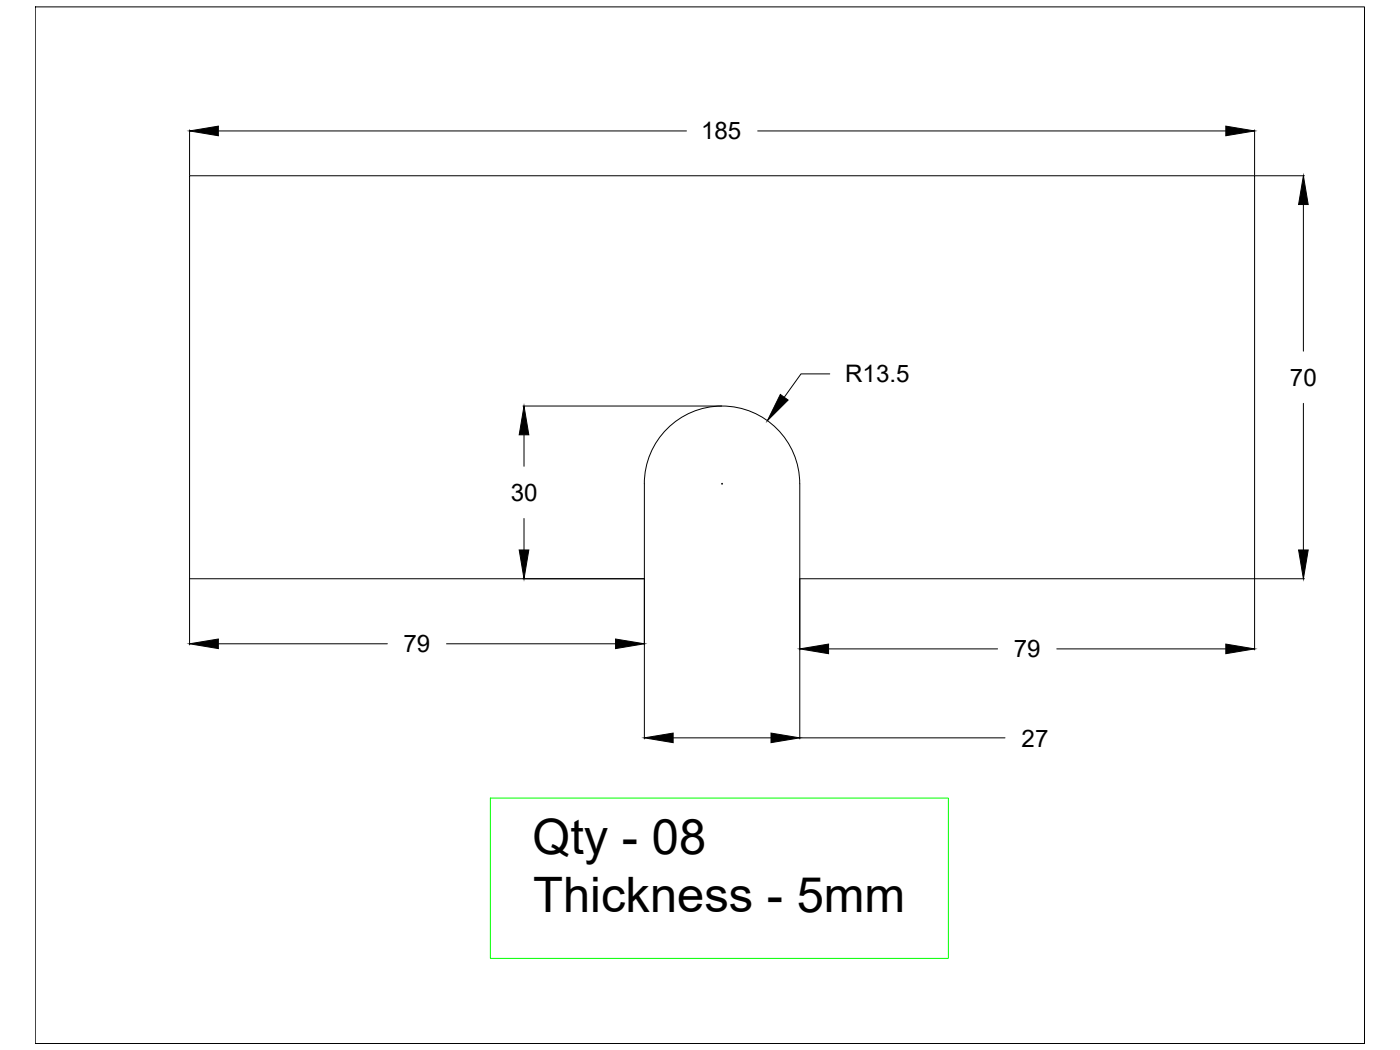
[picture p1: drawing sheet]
<svg xmlns="http://www.w3.org/2000/svg" width="1219mm" height="914mm" viewBox="0 0 1219 914" stroke-linecap="round" stroke-linejoin="round" font-family="sans-serif">
<!-- layer: 0 -->
<g fill="none" stroke="#000" stroke-width=".87">
<path d="M31 6h1157v903h-1157zM165 113v40M190 114h408M660 114h408M1093 113v40M165 153h928v351h-397v-83a68 68 0 0 0-67-67 68 68 0 0 0-68 67v83h-396zM1093 153h43M1135 178v128M723 326h-25l-15 20M455 354h174M1135 351v128M456 379v27"/>
<path d="M628 421h1M629 421v1M456 452v27M165 504v58M561 504v139M696 504v139M1093 504v62M1093 504h43M190 561h147M389 561h147M722 565h147M920 565h148"/>
<path d="M586 643h85M696 643h179"/>
</g>
<g fill="#000" stroke="#000" stroke-width=".87">
<path d="M165 114l25-4v8zM1068 110l25 4-25 4zM1135 153l4 25h-8zM680 344l6 4-18 18zM456 354l5 25h-9zM452 479h9l-5 25zM1131 479h8l-4 25zM165 561l25-5v9zM536 556l25 5-25 4zM696 565l26-4v8zM1068 561l25 4-25 4zM561 643l25-5v9z"/>
<path d="M671 638l25 5-25 4z"/>
</g>
<path d="M427 695h399v140h-399z" fill="none" stroke="#0f0" stroke-width=".87"/>
<g font-size="42.6">
<text x="464" y="744">Qty - 08</text>
<text x="464" y="795">Thickness - 5mm</text>
</g>
<g font-size="21">
<text x="611" y="121">185</text>
<text x="736" y="333">R13.5</text>
<text x="1123" y="336">70</text>
<text x="445" y="436">30</text>
<text x="351" y="568">79</text>
<text x="883" y="573">79</text>
<text x="890" y="650">27</text>
</g>
</svg>
